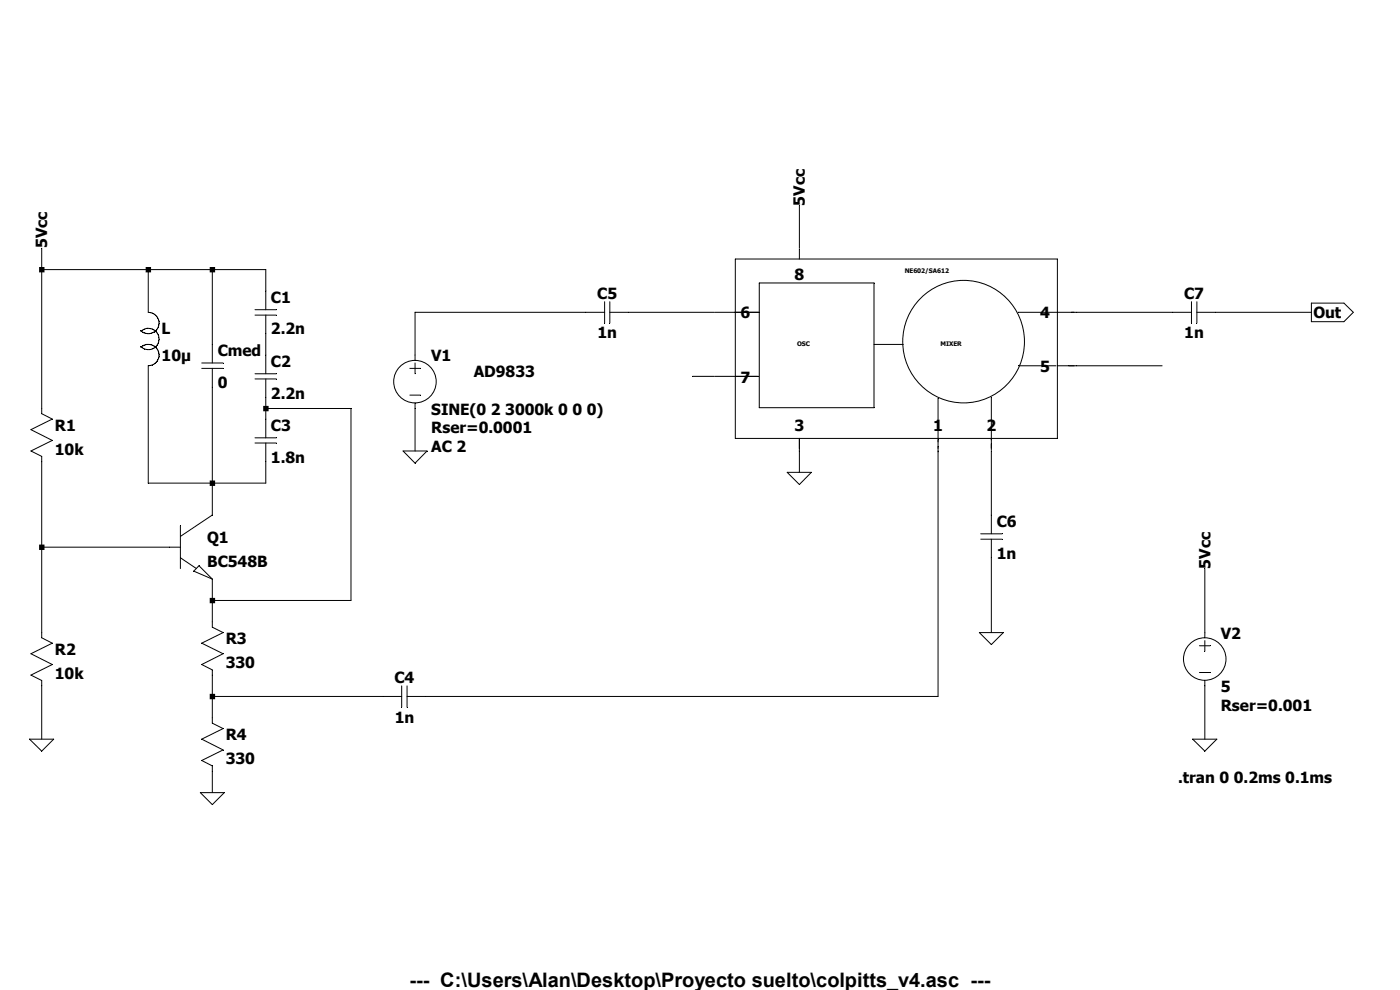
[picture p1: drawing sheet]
<svg xmlns="http://www.w3.org/2000/svg" width="297mm" height="210mm" viewBox="0 0 297 210" stroke-linecap="round" stroke-linejoin="round" font-family="sans-serif">
<g fill="none" stroke="#000" stroke-width=".21">
<path d="M8.8 57.2h47.6v8.5M8.8 52.7v35.1l2.3 1.1-4.5 2.2 4.5 2.3-4.5 2.3 2.2 1.1v38.5l2.3 1.1-4.5 2.3 4.5 2.3-4.5 2.2 2.2 1.2v12.4M31.5 57.2v9.1a2.26 2.26 0 0 1 2.1 3.1 2.26 2.26 0 0 1-3.7 .7M45 57.2v19.8M156 54.9h68.3v38.1h-68.3zM169.6 43.6v9.1M169.6 52.8v2.1M29.9 73.7a2.27 2.27 0 0 1 3.7 .8 2.27 2.27 0 0 1-2.1 3.1v24.9h24.9v-8.5M29.9 70.3a2.26 2.26 0 0 1 3.2 0 2.26 2.26 0 0 1 0 3.2 2.26 2.26 0 0 1-3.2 0M42.8 78.1h4.5M42.8 77h4.5M45 78.1v31.2l-6.7 4.5"/>
<path d="M54.1 65.7h4.5M54.1 66.8h4.5M54.1 79.3h4.5M56.4 66.8v12.5M87 78.1h2.2M88.1 77v2.3M128.3 66.3h-40.2v10.2M128.3 64v4.5M129.4 66.3h22.1M129.4 64v4.5M146.9 79.8h4.6M151.6 66.3h9.5"/>
<path d="M151.6 79.8h9.4M161.1 60h24.3v26.5h-24.3zM185.4 73.1h6.2M216 66.3h36.8M216.1 77.6h7.9M224.3 77.6h22.2M252.8 64v4.5M253.9 66.3h24.3M253.9 64v4.5M278.2 64.3h6.9l2 2-2 1.9h-6.9zM54.1 80.4h4.5M54.1 92.9h4.5"/>
<path d="M54.1 94h4.5M56.4 80.4v12.5M56.4 86.7h18.1v40.7h-29.5M85.5 95.7h5.1l-2.5 2.6zM87 83.8h2.2M88.1 85.5v10.2M169.6 93v7.2M199 84.5v63.2h-112.6M210.3 84.2v11.3M210.3 95.7v17.5M8.8 116.1h29.5M38.3 118.3l3.4 2.3"/>
<path d="M38.3 111.5v9.1M167 100.2h5.1l-2.5 2.6zM208.1 113.2h4.5M208.1 114.4h4.5M210.3 114.4v19.8M42.2 120l2.8 2.9-3.9-1.7zM45 122.9v10.2l2.3 1.1-4.5 2.2 4.5 2.3-4.5 2.3 2.2 1.1v11.3l2.3 1.2-4.5 2.2 4.5 2.3-4.5 2.2 2.2 1.2v5.6M207.8 134.2h5.1l-2.6 2.5zM254.5 137h2.2M255.6 120.6v14.7M255.6 135.9v2.2M6.3 156.8h5.1l-2.6 2.5z"/>
<path d="M45 147.7h40.2M85.2 145.5v4.5M86.4 145.5v4.5M253 156.8h5.1l-2.5 2.5zM254.5 142.7h2.2M255.6 144.4v12.4M42.5 168.1h5.1l-2.6 2.6z"/>
<circle cx="204.4" cy="72.5" r="13"/>
<circle cx="88" cy="81" r="4.5"/>
<circle cx="255.6" cy="139.8" r="4.5"/>
</g>
<path d="M8.3 56.6h1.1v1.2h-1.1zM8.3 115.5h1.1v1.2h-1.1zM30.9 56.6h1.1v1.2h-1.1zM44.5 56.6h1.1v1.2h-1.1zM44.5 101.9h1.1v1.2h-1.1zM44.5 126.8h1.1v1.2h-1.1zM44.5 147.2h1.1v1.1h-1.1zM55.8 86.1h1.2v1.1h-1.2z" fill-rule="evenodd" fill="#000"/>
<text font-size="4.2" x="86.9" y="209.3">--- C:\Users\Alan\Desktop\Proyecto suelto\colpitts_v4.asc ---</text>
<g font-size="3.3">
<text x="170.8" y="43.6" transform="rotate(-90 170.8 43.6)">5Vcc</text>
<text x="10" y="52.7" transform="rotate(-90 10 52.7)">5Vcc</text>
<text x="168.5" y="59.5">8</text>
<text x="57.5" y="64.2">C1</text>
<text x="126.7" y="63.3">C5</text>
<text x="251.2" y="63.3">C7</text>
<text x="34.3" y="71">L</text>
<text x="57.5" y="71">2.2n</text>
<text x="126.7" y="71.8">1n</text>
<text x="157.1" y="67.6">6</text>
<text x="220.7" y="67.6">4</text>
<text x="251.2" y="71.8">1n</text>
<text x="278.6" y="67.6">Out</text>
<text x="34.3" y="76.6">10µ</text>
<text x="46.2" y="75.5">Cmed</text>
<text x="57.5" y="77.8">C2</text>
<text x="91.5" y="76.6">V1</text>
<text x="46.2" y="82.3">0</text>
<text x="100.5" y="80">AD9833</text>
<text x="157.1" y="81.2">7</text>
<text x="220.7" y="78.9">5</text>
<text x="57.5" y="84.5">2.2n</text>
<text x="91.5" y="88">SINE(0 2 3000k 0 0 0)</text>
<text x="11.6" y="91.4">R1</text>
<text x="57.5" y="91.4">C3</text>
<text x="91.5" y="95.9">AC 2</text>
<text x="91.5" y="91.9">Rser=0.0001</text>
<text x="168.5" y="91.5">3</text>
<text x="198" y="91.5">1</text>
<text x="209.3" y="91.5">2</text>
<text x="11.6" y="96.4">10k</text>
<text x="57.5" y="98.1">1.8n</text>
<text x="211.5" y="111.7">C6</text>
<text x="43.9" y="115.1">Q1</text>
<text x="211.5" y="118.5">1n</text>
<text x="43.9" y="120.2">BC548B</text>
<text x="256.8" y="120.6" transform="rotate(-90 256.8 120.6)">5Vcc</text>
<text x="47.9" y="136.6">R3</text>
<text x="259" y="135.5">V2</text>
<text x="11.6" y="138.9">R2</text>
<text x="11.6" y="144">10k</text>
<text x="47.9" y="141.7">330</text>
<text x="83.7" y="144.8">C4</text>
<text x="259" y="146.8">5</text>
<text x="83.7" y="153.3">1n</text>
<text x="259" y="150.7">Rser=0.001</text>
<text x="47.9" y="157">R4</text>
<text x="47.9" y="162.1">330</text>
<text x="249.9" y="166">.tran 0 0.2ms 0.1ms</text>
</g>
<g font-size="1.3">
<text x="191.9" y="57.9">NE602/SA612</text>
<text x="169.1" y="73.4">OSC</text>
<text x="199.6" y="73.4">MIXER</text>
</g>
</svg>
